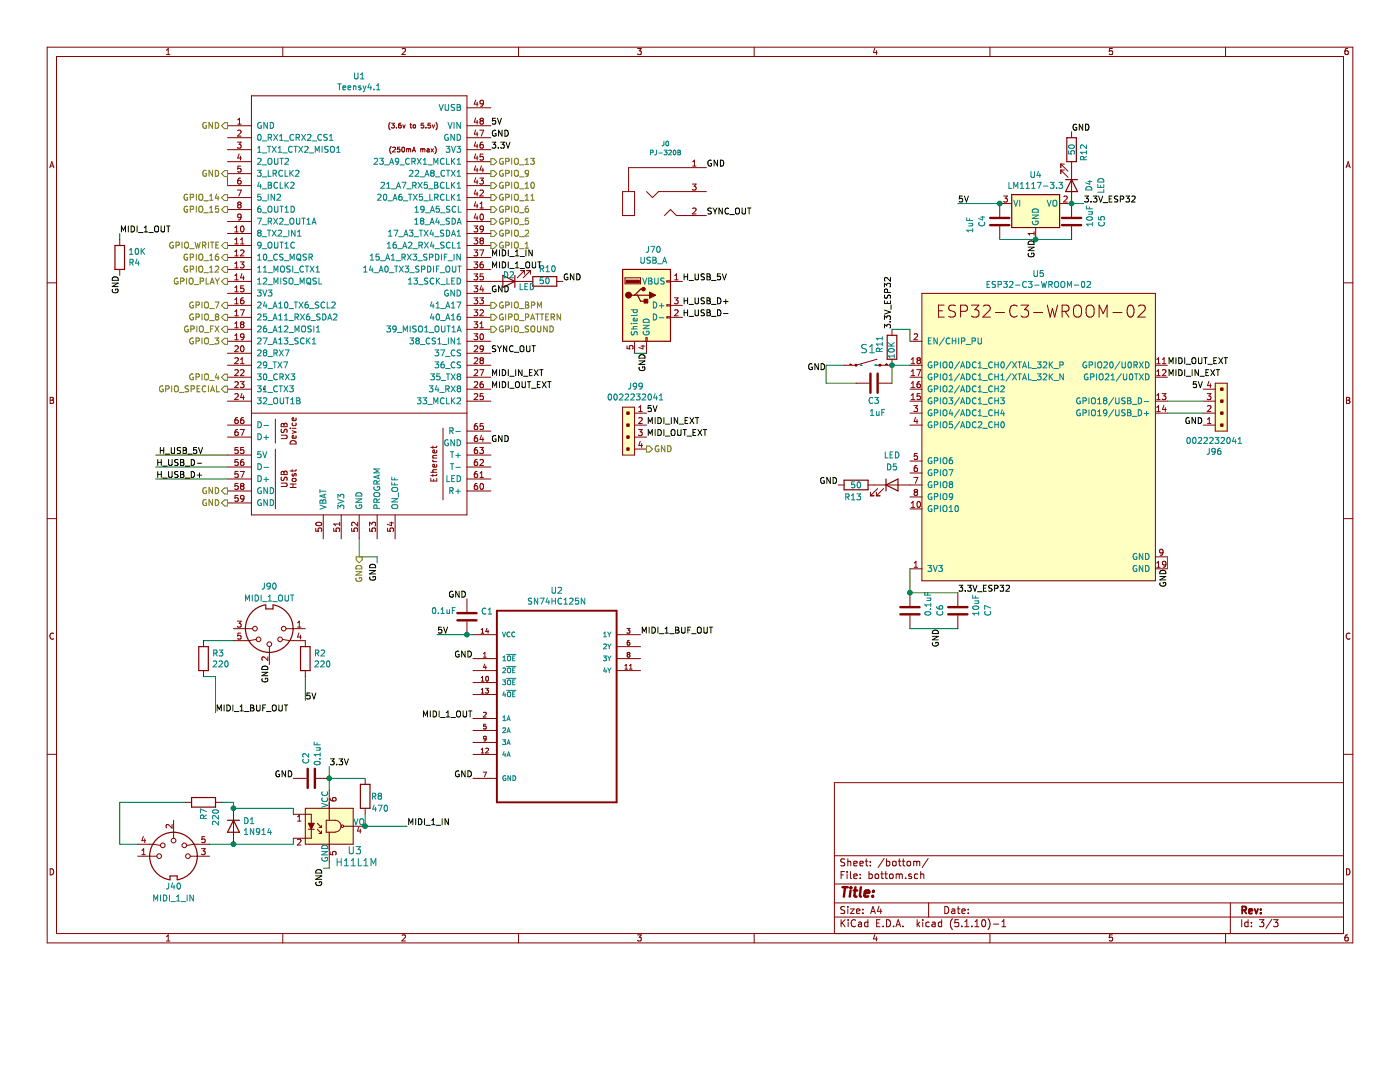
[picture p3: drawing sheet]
EESchema Schematic File Version 4
EELAYER 30 0
EELAYER END
$Descr A4 11693 8268
encoding utf-8
Sheet 3 3
Title ""
Date ""
Rev ""
Comp ""
Comment1 ""
Comment2 ""
Comment3 ""
Comment4 ""
$EndDescr
Wire Wire Line
	1900 4000 1300 4000
Wire Wire Line
	1900 3900 1300 3900
Text Label 1700 4000 2    50   ~ 0
H_USB_D+
Text Label 1700 3900 2    50   ~ 0
H_USB_D-
Wire Wire Line
	1900 3800 1300 3800
Text Label 1700 3800 2    50   ~ 0
H_USB_5V
Text Label 4100 1050 0    50   ~ 0
5V
Text Label 4100 2150 0    50   ~ 0
MIDI_1_IN
Text Label 4100 1250 0    50   ~ 0
3.3V
Text Label 4100 2250 0    50   ~ 0
MIDI_1_OUT
$Comp
L Device:R R4
U 1 1
P 1000 2150
F 0 "R4" H 1070 2196 50  0000 L CNN
F 1 "10K" H 1070 2105 50  0000 L CNN
F 2 "Resistor_SMD:R_0805_2012Metric_Pad1.20x1.40mm_HandSolder" V 930 2150 50  0001 C CNN
F 3 "~" H 1000 2150 50  0001 C CNN
	1    1000 2150
	1    0    0    1   
$EndComp
Wire Wire Line
	1000 1950 1000 2000
Text Label 5350 5300 0    50   ~ 0
MIDI_1_BUF_OUT
Text Label 3950 6000 2    50   ~ 0
MIDI_1_OUT
Text Label 3650 5300 0    50   ~ 0
5V
Wire Wire Line
	3950 5300 3900 5300
$Comp
L poma:SN74HC125N U2
U 1 1
P 4650 5800
F 0 "U2" H 4650 6670 50  0000 C CNN
F 1 "SN74HC125N" H 4650 6579 50  0000 C CNN
F 2 "Package_DIP:DIP-14_W7.62mm" H 4650 5800 50  0001 L BNN
F 3 "DIP-14 Texas Instruments" H 4650 5800 50  0001 L BNN
F 4 "None" H 4650 5800 50  0001 L BNN "Field4"
F 5 "SN74HC125N" H 4650 5800 50  0001 L BNN "Field5"
F 6 "Unavailable" H 4650 5800 50  0001 L BNN "Field6"
F 7 "Texas Instruments" H 4650 5800 50  0001 L BNN "Field7"
F 8 "Quadruple Bus Buffer Gates With 3-State Outputs 14-PDIP -40 to 85" H 4650 5800 50  0001 L BNN "Field8"
	1    4650 5800
	1    0    0    -1  
$EndComp
Text Label 4100 2950 0    50   ~ 0
SYNC_OUT
Text Label 5900 1800 0    50   ~ 0
SYNC_OUT
$Comp
L Connector:DIN-5_180degree J40
U 1 1
P 1450 7150
F 0 "J40" H 1450 6900 50  0000 C CNN
F 1 "MIDI_1_IN" H 1450 6800 50  0000 C CNN
F 2 "poma:MIDI_DIN5_NO_ATTACHEMENT" H 1450 7150 50  0001 C CNN
F 3 "http://www.mouser.com/ds/2/18/40_c091_abd_e-75918.pdf" H 1450 7150 50  0001 C CNN
	1    1450 7150
	1    0    0    -1  
$EndComp
$Comp
L Diode:1N914 D1
U 1 1
P 1950 6900
F 0 "D1" V 1904 6979 50  0000 L CNN
F 1 "1N914" V 1995 6979 50  0000 L CNN
F 2 "Diode_THT:D_DO-35_SOD27_P7.62mm_Horizontal" H 1950 6725 50  0001 C CNN
F 3 "http://www.vishay.com/docs/85622/1n914.pdf" H 1950 6900 50  0001 C CNN
	1    1950 6900
	0    1    1    0   
$EndComp
Connection ~ 1950 7050
Wire Wire Line
	2700 7250 2750 7250
Wire Wire Line
	2750 7250 2750 7200
Wire Wire Line
	1750 7050 1950 7050
Wire Wire Line
	1950 6750 2450 6750
Wire Wire Line
	2450 6750 2450 6800
Wire Wire Line
	1150 7050 1000 7050
Wire Wire Line
	1000 7050 1000 6700
Wire Wire Line
	1000 6700 1550 6700
Connection ~ 1950 6750
$Comp
L Device:R R8
U 1 1
P 3050 6650
F 0 "R8" H 2900 6650 50  0000 L CNN
F 1 "470" H 2850 6550 50  0000 L CNN
F 2 "Resistor_SMD:R_0805_2012Metric_Pad1.20x1.40mm_HandSolder" V 2980 6650 50  0001 C CNN
F 3 "~" H 3050 6650 50  0001 C CNN
	1    3050 6650
	-1   0    0    -1  
$EndComp
Wire Wire Line
	2750 6600 2750 6500
Wire Wire Line
	2750 6500 3050 6500
Wire Wire Line
	3050 6800 3050 6900
Wire Wire Line
	2750 6400 2750 6500
Connection ~ 2750 6500
Wire Wire Line
	2450 7050 2450 7000
Wire Wire Line
	1950 6700 1950 6750
Wire Wire Line
	3050 6900 3400 6900
Text Label 3400 6900 0    50   ~ 0
MIDI_1_IN
$Comp
L Connector:USB_A J70
U 1 1
P 5400 2550
F 0 "J70" H 5457 3017 50  0000 C CNN
F 1 "USB_A" H 5457 2926 50  0000 C CNN
F 2 "poma:TE_292303-1" H 5550 2500 50  0001 C CNN
F 3 " ~" H 5550 2500 50  0001 C CNN
	1    5400 2550
	1    0    0    -1  
$EndComp
Text Label 5700 2350 0    50   ~ 0
H_USB_5V
Text Label 5700 2550 0    50   ~ 0
H_USB_D+
Text Label 5700 2650 0    50   ~ 0
H_USB_D-
Wire Wire Line
	5300 2950 5400 2950
$Comp
L poma:PJ-320B J0
U 1 1
P 5500 1700
F 0 "J0" H 5558 2201 39  0000 C CNN
F 1 "PJ-320B" H 5558 2126 39  0000 C CNN
F 2 "poma:3.5mm_stereo_jack_PJ320B_THRU" H 5700 1800 39  0001 C CNN
F 3 "" H 5700 1800 39  0001 C CNN
	1    5500 1700
	1    0    0    -1  
$EndComp
$Comp
L poma:Teensy4.1 U1
U 1 1
P 3000 3200
F 0 "U1" H 3000 5765 50  0000 C CNN
F 1 "Teensy4.1" H 3000 5674 50  0000 C CNN
F 2 "Teensy:Teensy41_poma" H 2600 3600 50  0001 C CNN
F 3 "" H 2600 3600 50  0001 C CNN
	1    3000 3200
	1    0    0    -1  
$EndComp
$Comp
L Device:C C1
U 1 1
P 3900 5150
F 0 "C1" H 4015 5196 50  0000 L CNN
F 1 "0.1uF" H 3600 5200 50  0000 L CNN
F 2 "Capacitor_SMD:C_0805_2012Metric_Pad1.18x1.45mm_HandSolder" H 3938 5000 50  0001 C CNN
F 3 "~" H 3900 5150 50  0001 C CNN
	1    3900 5150
	1    0    0    -1  
$EndComp
Connection ~ 3900 5300
Wire Wire Line
	3900 5300 3650 5300
$Comp
L Device:C C2
U 1 1
P 2600 6500
F 0 "C2" H 2715 6546 50  0000 L CNN
F 1 "0.1uF" H 2700 6450 50  0000 L CNN
F 2 "Capacitor_SMD:C_0805_2012Metric_Pad1.18x1.45mm_HandSolder" H 2638 6350 50  0001 C CNN
F 3 "~" H 2600 6500 50  0001 C CNN
	1    2600 6500
	0    -1   -1   0   
$EndComp
Text Label 2750 6400 0    50   ~ 0
3.3V
$Comp
L Device:R R7
U 1 1
P 1700 6700
F 0 "R7" H 1550 6700 50  0000 L CNN
F 1 "220" H 1500 6600 50  0000 L CNN
F 2 "Resistor_SMD:R_0805_2012Metric_Pad1.20x1.40mm_HandSolder" V 1630 6700 50  0001 C CNN
F 3 "~" H 1700 6700 50  0001 C CNN
	1    1700 6700
	0    -1   -1   0   
$EndComp
Wire Wire Line
	1850 6700 1950 6700
Wire Wire Line
	1950 7050 2450 7050
$Comp
L Connector:DIN-5_180degree J90
U 1 1
P 2250 5250
F 0 "J90" H 2250 4900 50  0000 C CNN
F 1 "MIDI_1_OUT" H 2250 5000 50  0000 C CNN
F 2 "poma:MIDI_DIN5_NO_ATTACHEMENT" H 2250 5250 50  0001 C CNN
F 3 "http://www.mouser.com/ds/2/18/40_c091_abd_e-75918.pdf" H 2250 5250 50  0001 C CNN
	1    2250 5250
	-1   0    0    1   
$EndComp
$Comp
L Device:R R2
U 1 1
P 2550 5500
F 0 "R2" H 2620 5546 50  0000 L CNN
F 1 "220" H 2620 5455 50  0000 L CNN
F 2 "Resistor_SMD:R_0805_2012Metric_Pad1.20x1.40mm_HandSolder" V 2480 5500 50  0001 C CNN
F 3 "~" H 2550 5500 50  0001 C CNN
	1    2550 5500
	1    0    0    -1  
$EndComp
Wire Wire Line
	2550 5650 2550 5850
Text Label 2550 5850 0    50   ~ 0
5V
Wire Wire Line
	1700 5350 1950 5350
Wire Wire Line
	1800 5650 1700 5650
Wire Wire Line
	1800 5950 1800 5650
$Comp
L Device:R R3
U 1 1
P 1700 5500
F 0 "R3" H 1770 5546 50  0000 L CNN
F 1 "220" H 1770 5455 50  0000 L CNN
F 2 "Resistor_SMD:R_0805_2012Metric_Pad1.20x1.40mm_HandSolder" V 1630 5500 50  0001 C CNN
F 3 "~" H 1700 5500 50  0001 C CNN
	1    1700 5500
	1    0    0    -1  
$EndComp
Text Label 1800 5950 0    50   ~ 0
MIDI_1_BUF_OUT
Wire Wire Line
	1900 1450 1900 1550
Text Label 4100 3150 0    50   ~ 0
MIDI_IN_EXT
Text Label 4100 3250 0    50   ~ 0
MIDI_OUT_EXT
Text Label 1000 2300 3    50   ~ 0
GND
Text Label 4100 3700 0    50   ~ 0
GND
Text Label 4100 2450 0    50   ~ 0
GND
Text Label 4100 1150 0    50   ~ 0
GND
Text Label 5900 1400 0    50   ~ 0
GND
Text Label 5400 2950 3    50   ~ 0
GND
Text Label 3900 5000 2    50   ~ 0
GND
Text Label 3950 5500 2    50   ~ 0
GND
Text Label 3950 6500 2    50   ~ 0
GND
Text Label 2700 7250 3    50   ~ 0
GND
Connection ~ 3050 6900
$Comp
L dk_Optoisolators-Logic-Output:H11L1M U3
U 1 1
P 2750 6900
F 0 "U3" H 2900 6700 60  0000 L CNN
F 1 "H11L1M" H 2800 6600 60  0000 L CNN
F 2 "Package_DIP:DIP-6_W7.62mm" H 2950 7100 60  0001 L CNN
F 3 "http://www.onsemi.com/pub/Collateral/H11L3M-D.pdf" H 2950 7200 60  0001 L CNN
F 4 "H11L1-MQT-ND" H 2950 7300 60  0001 L CNN "Digi-Key_PN"
F 5 "H11L1M" H 2950 7400 60  0001 L CNN "MPN"
F 6 "Isolators" H 2950 7500 60  0001 L CNN "Category"
F 7 "Optoisolators - Logic Output" H 2950 7600 60  0001 L CNN "Family"
F 8 "http://www.onsemi.com/pub/Collateral/H11L3M-D.pdf" H 2950 7700 60  0001 L CNN "DK_Datasheet_Link"
F 9 "/product-detail/en/on-semiconductor/H11L1M/H11L1-MQT-ND/284866" H 2950 7800 60  0001 L CNN "DK_Detail_Page"
F 10 "OPTOISO 4.17KV OPN COLL 6DIP" H 2950 7900 60  0001 L CNN "Description"
F 11 "ON Semiconductor" H 2950 8000 60  0001 L CNN "Manufacturer"
F 12 "Active" H 2950 8100 60  0001 L CNN "Status"
	1    2750 6900
	1    0    0    -1  
$EndComp
Text Label 2450 6500 2    50   ~ 0
GND
Text Label 2250 5550 3    50   ~ 0
GND
Text HLabel 4100 2750 2    50   Output ~ 0
GPIO_SOUND
Text HLabel 4100 2650 2    50   Output ~ 0
GIPO_PATTERN
Text HLabel 4100 2550 2    50   Output ~ 0
GPIO_BPM
Text HLabel 4100 2050 2    50   Output ~ 0
GPIO_1
Text HLabel 4100 1850 2    50   Output ~ 0
GPIO_5
Text HLabel 4100 1750 2    50   Output ~ 0
GPIO_6
Text HLabel 1900 1050 0    50   Output ~ 0
GND
Text HLabel 1900 3250 0    50   Output ~ 0
GPIO_SPECIAL
Text HLabel 1900 2850 0    50   Output ~ 0
GPIO_3
Text HLabel 1900 2750 0    50   Output ~ 0
GPIO_FX
Text HLabel 1900 2650 0    50   Output ~ 0
GPIO_8
Text HLabel 1900 2550 0    50   Output ~ 0
GPIO_7
Text HLabel 1900 2350 0    50   Output ~ 0
GPIO_PLAY
Text HLabel 1900 2250 0    50   Output ~ 0
GPIO_12
Text HLabel 4100 1650 2    50   Output ~ 0
GPIO_11
Text HLabel 4100 1550 2    50   Output ~ 0
GPIO_10
Text HLabel 4100 1450 2    50   Output ~ 0
GPIO_9
Text HLabel 4100 1350 2    50   Output ~ 0
GPIO_13
Text HLabel 1900 2150 0    50   Output ~ 0
GPIO_16
Text HLabel 1900 2050 0    50   Output ~ 0
GPIO_WRITE
Text HLabel 1900 1750 0    50   Output ~ 0
GPIO_15
Text HLabel 1900 1650 0    50   Output ~ 0
GPIO_14
Text HLabel 1900 1450 0    50   Output ~ 0
GND
Text HLabel 1900 4100 0    50   Output ~ 0
GND
Text HLabel 1900 4200 0    50   Output ~ 0
GND
Text HLabel 3000 4650 3    50   Output ~ 0
GND
Text Label 3150 4700 3    50   ~ 0
GND
Wire Wire Line
	3150 4700 3150 4650
Wire Wire Line
	3150 4650 3000 4650
Wire Wire Line
	3000 4650 3000 4500
Text HLabel 1900 3150 0    50   Output ~ 0
GPIO_4
Text HLabel 4100 1950 2    50   Output ~ 0
GPIO_2
$Comp
L dk_Rectangular-Connectors-Headers-Male-Pins:0022232041 J99
U 1 1
P 5300 3450
F 0 "J99" V 5075 3458 50  0000 C CNN
F 1 "0022232041" V 5166 3458 50  0000 C CNN
F 2 "digikey-footprints:PinHeader_1x4_P2.54mm_Drill1.02mm" H 5500 3650 60  0001 L CNN
F 3 "https://www.molex.com/pdm_docs/sd/022232041_sd.pdf" H 5500 3750 60  0001 L CNN
F 4 "WM4202-ND" H 5500 3850 60  0001 L CNN "Digi-Key_PN"
F 5 "0022232041" H 5500 3950 60  0001 L CNN "MPN"
F 6 "Connectors, Interconnects" H 5500 4050 60  0001 L CNN "Category"
F 7 "Rectangular Connectors - Headers, Male Pins" H 5500 4150 60  0001 L CNN "Family"
F 8 "https://www.molex.com/pdm_docs/sd/022232041_sd.pdf" H 5500 4250 60  0001 L CNN "DK_Datasheet_Link"
F 9 "/product-detail/en/molex/0022232041/WM4202-ND/26671" H 5500 4350 60  0001 L CNN "DK_Detail_Page"
F 10 "CONN HEADER VERT 4POS 2.54MM" H 5500 4450 60  0001 L CNN "Description"
F 11 "Molex" H 5500 4550 60  0001 L CNN "Manufacturer"
F 12 "Active" H 5500 4650 60  0001 L CNN "Status"
	1    5300 3450
	0    1    1    0   
$EndComp
Text Label 5400 3550 0    50   ~ 0
MIDI_IN_EXT
Text Label 5400 3650 0    50   ~ 0
MIDI_OUT_EXT
Text HLabel 5400 3750 2    50   Output ~ 0
GND
Text Label 5400 3450 0    50   ~ 0
5V
Text Label 1000 1950 0    50   ~ 0
MIDI_1_OUT
$Comp
L Device:LED D2
U 1 1
P 4250 2350
F 0 "D2" H 4250 2300 50  0000 C CNN
F 1 "LED" H 4100 2400 50  0000 C CNN
F 2 "LED_SMD:LED_0805_2012Metric_Pad1.15x1.40mm_HandSolder" H 4250 2350 50  0001 C CNN
F 3 "~" H 4250 2350 50  0001 C CNN
	1    4250 2350
	-1   0    0    1   
$EndComp
Text Label 4700 2350 0    50   ~ 0
GND
$Comp
L Device:R R10
U 1 1
P 4550 2350
F 0 "R10" V 4650 2250 50  0000 L CNN
F 1 "50" V 4550 2300 50  0000 L CNN
F 2 "Resistor_SMD:R_0805_2012Metric_Pad1.20x1.40mm_HandSolder" V 4480 2350 50  0001 C CNN
F 3 "~" H 4550 2350 50  0001 C CNN
	1    4550 2350
	0    -1   -1   0   
$EndComp
Text Label 9750 4750 3    50   ~ 0
GND
Text Label 9750 3050 0    50   ~ 0
MIDI_OUT_EXT
Text Label 9750 3150 0    50   ~ 0
MIDI_IN_EXT
Text Label 6900 3100 2    50   ~ 0
GND
$Comp
L Regulator_Linear:LM1117-3.3 U4
U 1 1
P 8650 1700
F 0 "U4" H 8650 1942 50  0000 C CNN
F 1 "LM1117-3.3" H 8650 1851 50  0000 C CNN
F 2 "Package_TO_SOT_SMD:SOT-223" H 8650 1700 50  0001 C CNN
F 3 "http://www.ti.com/lit/ds/symlink/lm1117.pdf" H 8650 1700 50  0001 C CNN
	1    8650 1700
	1    0    0    -1  
$EndComp
Text Label 8000 1700 0    50   ~ 0
5V
Text Label 9050 1700 0    50   ~ 0
3.3V_ESP32
$Comp
L Switch:MOMENTARY-SWITCH-SPST-SMD-5.2MM S1
U 1 1
P 7250 3050
F 0 "S1" H 7250 3188 70  0000 C CNN
F 1 "MOMENTARY-SWITCH-SPST-SMD-5.2MM" H 7250 3189 70  0001 C CNN
F 2 "poma:TACTILE_SWITCH_SMD_5.2MM" H 7250 3050 50  0001 C CNN
F 3 "" H 7250 3050 50  0001 C CNN
	1    7250 3050
	1    0    0    -1  
$EndComp
$Comp
L Device:R R11
U 1 1
P 7450 2900
F 0 "R11" V 7550 2800 50  0000 L CNN
F 1 "10K" V 7450 2850 50  0000 L CNN
F 2 "Resistor_SMD:R_0805_2012Metric_Pad1.20x1.40mm_HandSolder" V 7380 2900 50  0001 C CNN
F 3 "~" H 7450 2900 50  0001 C CNN
	1    7450 2900
	-1   0    0    1   
$EndComp
Text Label 7450 2750 1    50   ~ 0
3.3V_ESP32
Wire Wire Line
	6900 3050 7050 3050
Wire Wire Line
	6900 3200 7150 3200
Wire Wire Line
	6900 3050 6900 3200
$Comp
L Device:C C3
U 1 1
P 7300 3200
F 0 "C3" V 7150 3150 50  0000 L CNN
F 1 "1uF" V 7050 3100 50  0000 L CNN
F 2 "Capacitor_SMD:C_0805_2012Metric_Pad1.18x1.45mm_HandSolder" H 7338 3050 50  0001 C CNN
F 3 "~" H 7300 3200 50  0001 C CNN
	1    7300 3200
	0    -1   -1   0   
$EndComp
Wire Wire Line
	7450 3200 7450 3050
Connection ~ 7450 3050
$Comp
L Device:C C4
U 1 1
P 8350 1850
F 0 "C4" V 8200 1800 50  0000 L CNN
F 1 "1uF" V 8100 1750 50  0000 L CNN
F 2 "Capacitor_SMD:C_0805_2012Metric_Pad1.18x1.45mm_HandSolder" H 8388 1700 50  0001 C CNN
F 3 "~" H 8350 1850 50  0001 C CNN
	1    8350 1850
	1    0    0    -1  
$EndComp
Wire Wire Line
	8000 1700 8350 1700
Connection ~ 8350 1700
Text Label 8650 2000 3    50   ~ 0
GND
Wire Wire Line
	8350 2000 8650 2000
Wire Wire Line
	8650 2000 8950 2000
Connection ~ 8650 2000
$Comp
L Device:C C5
U 1 1
P 8950 1850
F 0 "C5" V 9200 1800 50  0000 L CNN
F 1 "10uF" V 9100 1800 50  0000 L CNN
F 2 "Capacitor_SMD:C_0805_2012Metric_Pad1.18x1.45mm_HandSolder" H 8988 1700 50  0001 C CNN
F 3 "~" H 8950 1850 50  0001 C CNN
	1    8950 1850
	1    0    0    -1  
$EndComp
Wire Wire Line
	8950 1700 9050 1700
Connection ~ 8950 1700
$Comp
L Device:C C6
U 1 1
P 7600 5100
F 0 "C6" V 7850 5050 50  0000 L CNN
F 1 "0.1uF" V 7750 5050 50  0000 L CNN
F 2 "Capacitor_SMD:C_0805_2012Metric_Pad1.18x1.45mm_HandSolder" H 7638 4950 50  0001 C CNN
F 3 "~" H 7600 5100 50  0001 C CNN
	1    7600 5100
	1    0    0    -1  
$EndComp
$Comp
L Device:C C7
U 1 1
P 8000 5100
F 0 "C7" V 8250 5050 50  0000 L CNN
F 1 "10uF" V 8150 5050 50  0000 L CNN
F 2 "Capacitor_SMD:C_0805_2012Metric_Pad1.18x1.45mm_HandSolder" H 8038 4950 50  0001 C CNN
F 3 "~" H 8000 5100 50  0001 C CNN
	1    8000 5100
	1    0    0    -1  
$EndComp
Wire Wire Line
	7600 4950 8000 4950
Wire Wire Line
	7600 5250 8000 5250
Text Label 7850 5250 3    50   ~ 0
GND
Text Label 8000 4950 0    50   ~ 0
3.3V_ESP32
$Comp
L poma:ESP32-C3-WROOM-02 U5
U 1 1
P 8650 3700
F 0 "U5" H 8675 5115 50  0000 C CNN
F 1 "ESP32-C3-WROOM-02" H 8675 5024 50  0000 C CNN
F 2 "Espressif:ESP32-C3-WROOM-02" H 8650 2400 50  0001 C CNN
F 3 "https://www.espressif.com/sites/default/files/documentation/esp32-c3-wroom-02_datasheet_en.pdf" H 6200 2400 50  0001 C CNN
	1    8650 3700
	1    0    0    -1  
$EndComp
Wire Wire Line
	7600 2850 7600 2750
Wire Wire Line
	7600 2750 7450 2750
Wire Wire Line
	7600 4950 7600 4750
Connection ~ 7600 4950
Wire Wire Line
	9750 4750 9750 4650
Wire Wire Line
	7450 3050 7600 3050
Text Label 10050 3250 2    50   ~ 0
5V
Wire Wire Line
	10050 3450 9750 3450
Wire Wire Line
	9750 3350 10050 3350
Text Label 10050 3550 2    50   ~ 0
GND
$Comp
L dk_Rectangular-Connectors-Headers-Male-Pins:0022232041 J96
U 1 1
P 10150 3550
F 0 "J96" V 9925 3558 50  0000 C CNN
F 1 "0022232041" V 10016 3558 50  0000 C CNN
F 2 "digikey-footprints:PinHeader_1x4_P2.54mm_Drill1.02mm" H 10350 3750 60  0001 L CNN
F 3 "https://www.molex.com/pdm_docs/sd/022232041_sd.pdf" H 10350 3850 60  0001 L CNN
F 4 "WM4202-ND" H 10350 3950 60  0001 L CNN "Digi-Key_PN"
F 5 "0022232041" H 10350 4050 60  0001 L CNN "MPN"
F 6 "Connectors, Interconnects" H 10350 4150 60  0001 L CNN "Category"
F 7 "Rectangular Connectors - Headers, Male Pins" H 10350 4250 60  0001 L CNN "Family"
F 8 "https://www.molex.com/pdm_docs/sd/022232041_sd.pdf" H 10350 4350 60  0001 L CNN "DK_Datasheet_Link"
F 9 "/product-detail/en/molex/0022232041/WM4202-ND/26671" H 10350 4450 60  0001 L CNN "DK_Detail_Page"
F 10 "CONN HEADER VERT 4POS 2.54MM" H 10350 4550 60  0001 L CNN "Description"
F 11 "Molex" H 10350 4650 60  0001 L CNN "Manufacturer"
F 12 "Active" H 10350 4750 60  0001 L CNN "Status"
	1    10150 3550
	0    -1   -1   0   
$EndComp
$Comp
L Device:LED D4
U 1 1
P 8950 1550
F 0 "D4" H 8950 1700 50  0000 C CNN
F 1 "LED" H 8950 1800 50  0000 C CNN
F 2 "LED_SMD:LED_0805_2012Metric_Pad1.15x1.40mm_HandSolder" H 8950 1550 50  0001 C CNN
F 3 "~" H 8950 1550 50  0001 C CNN
	1    8950 1550
	0    1    1    0   
$EndComp
$Comp
L Device:R R12
U 1 1
P 8950 1250
F 0 "R12" V 9050 1150 50  0000 L CNN
F 1 "50" V 8950 1200 50  0000 L CNN
F 2 "Resistor_SMD:R_0805_2012Metric_Pad1.20x1.40mm_HandSolder" V 8880 1250 50  0001 C CNN
F 3 "~" H 8950 1250 50  0001 C CNN
	1    8950 1250
	1    0    0    -1  
$EndComp
Text Label 8950 1100 0    50   ~ 0
GND
$Comp
L Device:LED D5
U 1 1
P 7450 4050
F 0 "D5" H 7450 4200 50  0000 C CNN
F 1 "LED" H 7450 4300 50  0000 C CNN
F 2 "LED_SMD:LED_0805_2012Metric_Pad1.15x1.40mm_HandSolder" H 7450 4050 50  0001 C CNN
F 3 "~" H 7450 4050 50  0001 C CNN
	1    7450 4050
	1    0    0    -1  
$EndComp
$Comp
L Device:R R13
U 1 1
P 7150 4050
F 0 "R13" V 7250 3950 50  0000 L CNN
F 1 "50" V 7150 4000 50  0000 L CNN
F 2 "Resistor_SMD:R_0805_2012Metric_Pad1.20x1.40mm_HandSolder" V 7080 4050 50  0001 C CNN
F 3 "~" H 7150 4050 50  0001 C CNN
	1    7150 4050
	0    1    1    0   
$EndComp
Text Label 7000 4050 2    50   ~ 0
GND
$EndSCHEMATC
